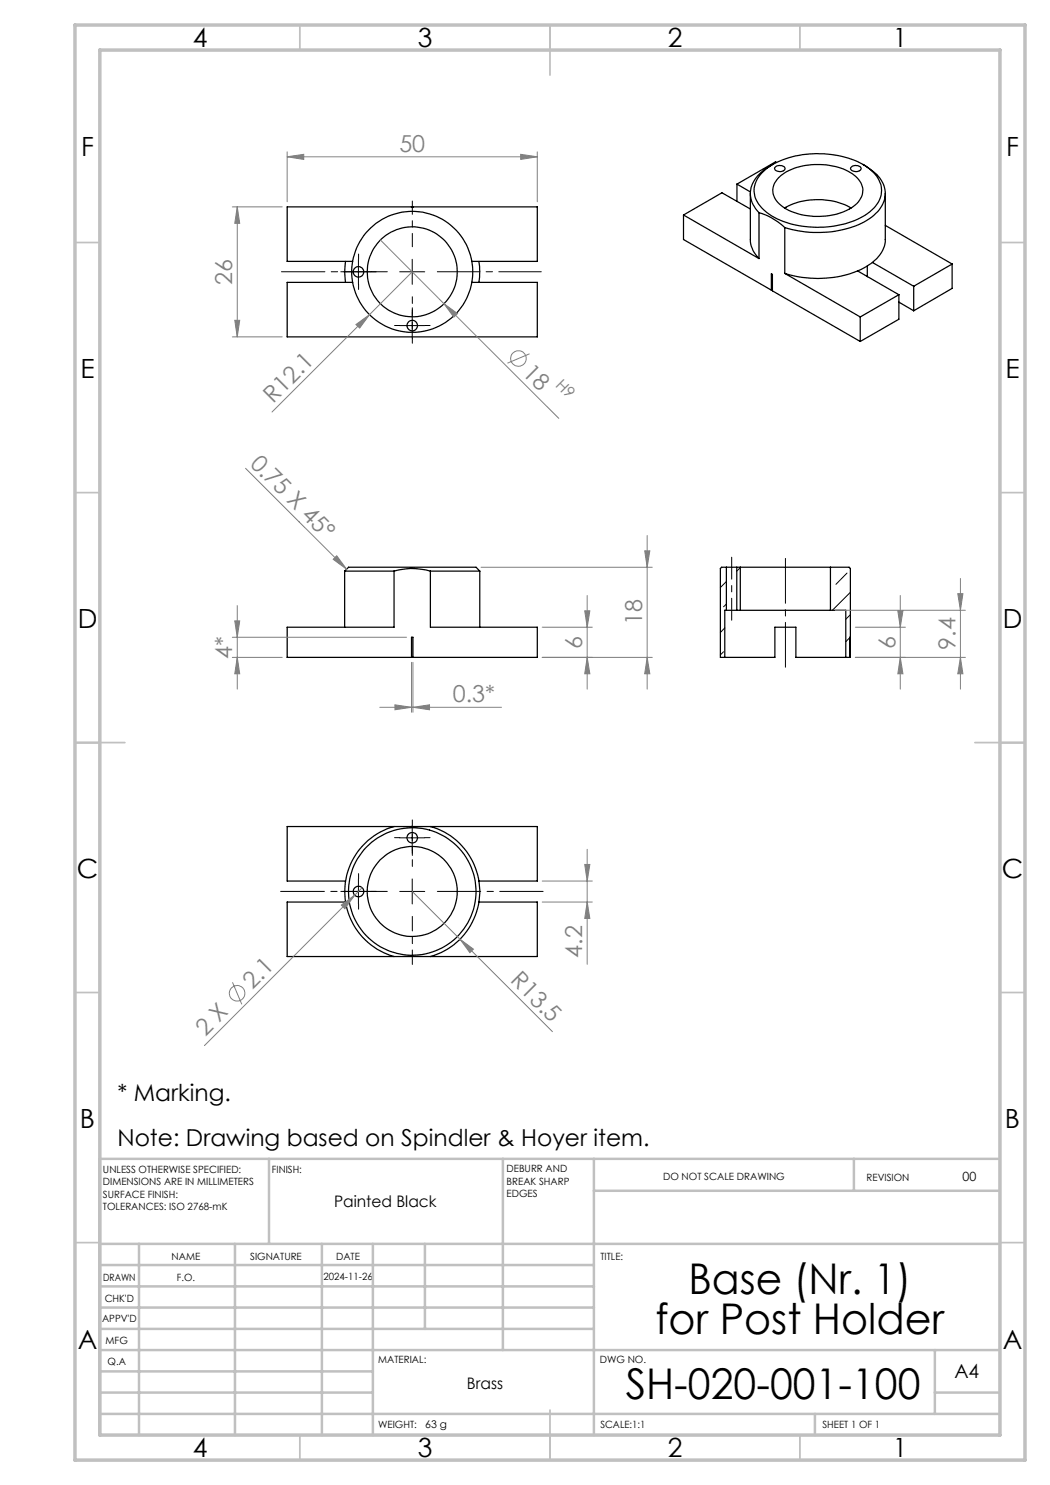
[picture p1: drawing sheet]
<svg xmlns="http://www.w3.org/2000/svg" width="210mm" height="297mm" viewBox="0 0 210 297" stroke-linecap="round" stroke-linejoin="round" font-family="sans-serif">
<g fill="none" stroke="#000" stroke-width=".25">
<path d="M147.4 36.8l2.7 1.6M147.4 36.8v3.4M150.1 38.7v9.2a5.6 5.6 0 0 0 1.7 3.8M152.3 34.7a14.7 14.7 0 0 1 9.6-3.9 18 18 0 0 1 12 3 5 5 0 0 1 .1 8.6 18.5 18.5 0 0 1-13.5 2.9 12.9 12.9 0 0 1-8.8-4.5 4.6 4.6 0 0 1 .6-6.1zM154.6 32.9a8.3 8.3 0 0 0-4.4 4.6 5.2 5.2 0 0 0 1.6 5M155.2 33.3a1.26 1.26 0 0 1 1.8 .4 1.18 1.18 0 0 1-1 .6 1.18 1.18 0 0 1-1.1-.6zM155.3 32.5l-.2-.1-7.7 4.4M155.6 35.7a11.5 11.5 0 0 1 9.1-2.8 9.5 9.5 0 0 1 7.3 3.4 3.5 3.5 0 0 1-1.3 4.9 13.6 13.6 0 0 1-14.2 .1 3.5 3.5 0 0 1-.9-5.6zM170.4 33.3a1.26 1.26 0 0 1 1.8 .4 1.18 1.18 0 0 1-1 .6 1.18 1.18 0 0 1-1.1-.6zM172.6 32.9a8 8 0 0 1 4.4 4.8 5.7 5.7 0 0 1-2.7 5.7 19.8 19.8 0 0 1-13.9 2.9l-3.4-.8M177.1 38.7v9.2a5.8 5.8 0 0 1-2.6 4.6M69.1 52.3a12.6 12.6 0 0 0 0 4.2"/>
<path d="M70.5 56.5a12.1 12.1 0 0 0 11.9 10 12.1 12.1 0 0 0 12-10M70.5 52.3a12.1 12.1 0 0 1 11.9-10 12.1 12.1 0 0 1 12 10M70.5 52.3a12.6 12.6 0 0 0 0 4.2M70.5 52.3h-13.1v-10.9h50.1v10.9h-13.1M70.5 56.5h-13.1v10.9h50.1v-10.9h-13.1M82.3 41.4v.1l.3-.1M94.4 52.3a12.6 12.6 0 0 1 0 4.2M95.8 52.3a12.6 12.6 0 0 1 0 4.2M136.7 43v4.9l17.6 10.1M136.7 43l15.1 8.7M150.1 41.8l-5.7-3.2-7.7 4.4M151.8 42.5a12.4 12.4 0 0 1 5.2 3"/>
<path d="M151.8 42.5v9.2M154.3 58v-3.2l.2 .1v3.3l17.5 10.1M154.3 54.8v3.2M154.3 58l.2 .1M154.3 58h.1M156.9 41.6a13.9 13.9 0 0 1 13.3 0M157 45.5v9.2M157 54.7l15 8.7M171.5 54.2a22.1 22.1 0 0 1-14.5 .5M171.5 54.2l8.3 4.7M173.5 53.2v2.1M174.5 52.5l-1.4 .9-1.6 .8"/>
<path d="M174.5 52.5l8.2 4.8M177.1 45.1l13.3 7.7M179.8 58.9l-7.8 4.5M179.8 58.9v4.9l-7.8 4.5M182.7 57.3v4.9M190.4 52.8v4.9l-7.7 4.5M190.4 52.8l-7.7 4.5M172 63.4v4.9M179.8 60.4l2.9 1.8M68.9 114.2h9.9M68.9 114.2l.8-.8h25.5l.8 .8M68.9 114.2v11.2"/>
<path d="M78.8 114.2a12.6 12.6 0 0 1 7.3 0M78.8 114.2v11.2h-21.4v6.1h50.1v-6.1h-21.4v-11.2M86.1 114.2h9.9M96 114.2v11.2M145.3 113.4h2.1M145.3 113.4h-1l-.2 .3v17.8h.9M145.3 113.4v8.7M147.4 113.4h.7M147.4 113.4v8.7M148.1 113.4h18M148.1 113.4v8.7M166.1 113.4h3.7l.3 .3v17.8h-.9"/>
<path d="M166.1 113.4v8.7M82.3 131.5v-4h.3v4M145 131.5h10v-6.1h4.2v6.1h10M145.3 122.1h2.1M145.3 122.1h-.3v9.4M147.4 122.1h.7M148.1 122.1h18M166.1 122.1h3.1v9.4M170.1 127.5h-.1v4M78.8 165.3a13.5 13.5 0 0 0-9.8 13 13.5 13.5 0 0 0 9.8 13M78.8 165.3h7.3M78.8 165.3h-21.4v10.9h11.7"/>
<path d="M86.1 165.3a13.5 13.5 0 0 1 9.9 13 13.5 13.5 0 0 1-9.9 13M86.1 165.3h21.4v10.9h-11.7M69.1 180.4h-11.7v10.9h21.4M78.8 191.3h7.3M95.8 180.4h11.7v10.9h-21.4"/>
<circle cx="71.7" cy="54.4" r="1.04"/>
<circle cx="82.5" cy="54.4" r="9"/>
<circle cx="82.4" cy="65.1" r="1.06"/>
<circle cx="71.7" cy="178.3" r="1.05"/>
<circle cx="82.4" cy="178.3" r="9"/>
<circle cx="82.5" cy="167.6" r="1.05"/>
<circle cx="82.5" cy="178.3" r="12.8"/>
</g>
<g fill="none" stroke="#000" stroke-width=".2">
<path d="M69.2 54.4h5M71.7 51.9v5M79.9 54.4h5M82.4 51.9v5M79.9 65.1h5M82.4 62.6v5M145.3 116.3l-1.2 1.2M148.1 113.5l-.7 .7M166.1 113.4v.1M169.4 114.6l-2.2 2.3M170.1 118.5l-3.6 3.6M144.7 130.3l-.6 .7"/>
<path d="M145 125.6l-.9 .9M145.3 120.8l-.6 .6M170 127.5l-.8 .8M170 127.5h.1M170.1 122.9l-.9 1M69.2 178.3h5M71.7 175.8v5M79.9 178.3h5M79.9 167.6h5M82.4 165.1v4.9M82.4 175.8v5"/>
</g>
<g fill="none" stroke="#808080" stroke-width=".2">
<path d="M57.4 31.4l3.3-.5v1zM57.4 30.4v10M57.4 31.4h50.1M104.1 30.9l3.4 .5-3.4 .5zM107.5 30.4v10M46.5 41.4h9.9M47.4 41.4l.5 3.3h-.9zM47.4 41.4v26M76.1 48l12.7 12.7M82.4 54.4l-28 28M46.5 67.4h9.9M47 64.1h.9l-.5 3.3z"/>
<path d="M71.2 64.9l2.7-2-2 2.7zM88.8 60.7l2.7 2-.7 .7zM88.8 60.7l23 23M105.9 70.8l-4.4 1.8M49.1 93.7l20.2 20.1M66.6 111.9l.7-.7 2 2.6zM96.2 113.4h34.3M117.4 119.1v18.7M128.9 110.2h1.1l-.6 3.2zM129.4 107.1v30.7M180.1 119.1v18.7M191.6 118.7h1l-.5 3.4z"/>
<path d="M192.1 115.7v22.1M46.5 131.5h9.9M46.5 127.5h34.8M47 124.2h.9l-.5 3.3zM47.4 131.5l.5 3.3h-.9zM47.4 121.1v16.7M82.3 132.5v9.9M82.6 132.5v9.9M108.4 131.5h22.1M108.4 125.4h10.1M116.9 122.2h1.1l-.6 3.2zM117.4 131.5l.6 3.3h-1.1z"/>
<path d="M129.4 131.5l.6 3.3h-1.1zM167.1 122.1h26M171.1 131.5h22M171.1 125.4h10M179.6 122.2h1l-.5 3.2zM180.1 131.5l.5 3.3h-1zM192.1 131.5l.5 3.3h-1zM76 141.5h24.3M79 141l3.3 .5-3.3 .5zM82.6 141.5l3.3-.5v1zM72.4 177.5l-31.5 31.6M82.4 178.3l28.1 28"/>
<path d="M108.4 176.2h10.1M116.9 172.9h1.1l-.6 3.3zM117.4 169.9v23M46.5 196.5l1.9 4.4M68.3 181l2.6-2-1.9 2.7zM92 187.9l2.7 1.9-.7 .7zM108.4 180.4h10.1M117.4 180.4l.6 3.3h-1.1z"/>
<circle cx="103.7" cy="71.7" r="1.56"/>
<circle cx="47.4" cy="198.7" r="1.57"/>
</g>
<path d="M146.3 111.4v12.6" fill="none" stroke="#000" stroke-width=".2" stroke-dasharray="15.2 1.3 1.3 1.3" stroke-dashoffset="10.8"/>
<path d="M157.1 133.4v-21.7" fill="none" stroke="#000" stroke-width=".2" stroke-dasharray="15.2 1.3 1.3 1.3" stroke-dashoffset="6.3"/>
<path d="M82.5 59.4v6.5M82.5 173.3v-6.5" fill="none" stroke="#000" stroke-width=".2" stroke-dasharray="15.2 1.3 1.3 1.3" stroke-dashoffset="13.9"/>
<path d="M77.5 178.3h-21.4" fill="none" stroke="#000" stroke-width=".2" stroke-dasharray="15.2 1.3 1.3 1.3" stroke-dashoffset="6.5"/>
<path d="M82.5 183.3v9.6" fill="none" stroke="#000" stroke-width=".2" stroke-dasharray="15.2 1.3 1.3 1.3" stroke-dashoffset="12.3"/>
<path d="M77.5 54.4h-21.2M87.5 178.3h21.1" fill="none" stroke="#000" stroke-width=".2" stroke-dasharray="15.2 1.3 1.3 1.3" stroke-dashoffset="6.6"/>
<g fill="none" stroke="#000" stroke-width=".2" stroke-dasharray="15.2 1.3 1.3 1.3">
<path d="M69.2 54.4h-1M71.7 51.9v-1.1M71.7 56.9v1M74.2 54.4h1.1M80 65.1h-1.1M82.5 62.6v-1M82.5 67.6v1.1M85 65.1h1M69.2 178.3h-1M71.7 175.8v-1.1M74.2 178.3h1.1M80 167.5h-1.1"/>
<path d="M82.5 165v-1M82.5 170v1.1M85 167.5h1M71.7 180.8v1"/>
</g>
<path d="M82.5 49.4v-9.2" fill="none" stroke="#000" stroke-width=".2" stroke-dasharray="15.2 1.3 1.3 1.3" stroke-dashoffset="12.6"/>
<path d="M87.5 54.4h20.8" fill="none" stroke="#000" stroke-width=".2" stroke-dasharray="15.2 1.3 1.3 1.3" stroke-dashoffset="6.7"/>
<g fill="none" stroke="#c0c0c0" stroke-width=".35">
<path d="M60 5v5M110 5v10M160 5v5M15 48.5h5M200 48.5h5M15 98.5h5M200 98.5h5M15 148.5h10M195 148.5h10M15 198.5h5M200 198.5h5M15 248.5h5"/>
<path d="M200 248.5h5M60 287v5M110 282v10M160 287v5"/>
</g>
<g fill="none" stroke="#c0c0c0" stroke-width=".5">
<path d="M53.8 231.8v17M100.6 231.8v38.2M118.8 231.8v55.2M118.8 238.2h81.2M170.8 231.8v6.4M200 231.8h-180v55.2M20 248.8h180M20 257.3h98.8M20 253h98.8M27.8 248.8v38.2M47 248.8v38.2M64.4 248.8v38.2"/>
<path d="M74.6 248.8v38.2M85 248.8v17M20 265.8h98.8M20 261.5h98.8M20 278.5h54.6M20 274.3h54.6M20 270h180M187 278.5h13M187 270v12.8M20 282.8h180M163 282.8v4.2"/>
</g>
<path d="M15 5h190v287h-190zM20 10h180v277h-180z" fill="none" stroke="#c0c0c0" stroke-width=".7"/>
<g fill="#808080">
<path d="M66.6 111.9l.7-.7 2 2.6z"/>
<path d="M68.3 181l2.6-2-1.9 2.7z"/>
<path d="M71.2 64.9l2.7-2-2 2.7z"/>
<path d="M82.6 141.5l3.3-.5v1zM79 141l3.3 .5-3.3 .5z"/>
<path d="M57.4 31.4l3.3-.5v1zM104.1 30.9l3.4 .5-3.4 .5z"/>
<path d="M180.1 131.5l.5 3.3h-1zM179.6 122.2h1l-.5 3.2z"/>
<path d="M116.9 122.2h1.1l-.6 3.2zM117.4 131.5l.6 3.3h-1.1zM128.9 110.2h1.1l-.6 3.2zM129.4 131.5l.6 3.3h-1.1zM47 124.2h.9l-.5 3.3zM47.4 131.5l.5 3.3h-.9zM47.4 41.4l.5 3.3h-.9zM47 64.1h.9l-.5 3.3zM116.9 172.9h1.1l-.6 3.3zM117.4 180.4l.6 3.3h-1.1z"/>
<path d="M191.6 118.7h1l-.5 3.4zM192.1 131.5l.5 3.3h-1z"/>
<path d="M88.8 60.7l2 2.7 .7-.7zM92 187.9l2 2.6 .7-.7z"/>
</g>
<g font-size="8.5">
<text x="137.7" y="258.8">Base (Nr. 1)</text>
<text x="131.1" y="266.9">for Post Holder</text>
<text x="125.1" y="279.7">SH-020-001-100</text>
</g>
<g font-size="5.3">
<text x="38.5" y="9.5">4</text>
<text x="83.5" y="9.5">3</text>
<text x="133.6" y="9.5">2</text>
<text x="178.6" y="9.5">1</text>
<text x="16.2" y="31.3">F</text>
<text x="201.2" y="31.3">F</text>
<text x="16.1" y="75.5">E</text>
<text x="201.1" y="75.5">E</text>
<text x="15.5" y="125.5">D</text>
<text x="200.5" y="125.5">D</text>
<text x="15.4" y="175.5">C</text>
<text x="200.4" y="175.5">C</text>
<text x="16" y="225.5">B</text>
<text x="201" y="225.5">B</text>
<text x="15.5" y="269.8">A</text>
<text x="200.5" y="269.8">A</text>
<text x="38.5" y="291.5">4</text>
<text x="83.5" y="291.5">3</text>
<text x="133.6" y="291.5">2</text>
<text x="178.6" y="291.5">1</text>
</g>
<g font-size="4.7" fill="#808080">
<text x="79.9" y="30.3">50</text>
<text x="46.5" y="56.9" transform="rotate(-90 46.5 56.9)">26</text>
<text x="104.3" y="74.7" transform="rotate(45 104.3 74.7)">18</text>
<text x="54.6" y="80.8" transform="rotate(-45 54.6 80.8)">R12.1</text>
<text x="49.8" y="92.9" transform="rotate(45 49.8 92.9)">0.75 X 45°</text>
<text x="128.5" y="125" transform="rotate(-90 128.5 125)">18</text>
<text x="46.5" y="131.7" transform="rotate(-90 46.5 131.7)">4*</text>
<text x="116.5" y="129.7" transform="rotate(-90 116.5 129.7)">6</text>
<text x="179.1" y="129.7" transform="rotate(-90 179.1 129.7)">6</text>
<text x="191.1" y="130" transform="rotate(-90 191.1 130)">9.4</text>
<text x="90.6" y="140.4">0.3*</text>
<text x="116.5" y="191.5" transform="rotate(-90 116.5 191.5)">4.2</text>
<text x="101.9" y="196.3" transform="rotate(45 101.9 196.3)">R13.5</text>
<text x="50.5" y="198" transform="rotate(-45 50.5 198)">2.1</text>
<text x="41.1" y="207.4" transform="rotate(-45 41.1 207.4)">2 X</text>
</g>
<g font-size="4.7">
<text x="23.5" y="220.1">* Marking.</text>
<text x="23.5" y="229.2">Note: Drawing based on Spindler &amp; Hoyer item.</text>
</g>
<text font-size="3.9" x="190.9" y="275.5">A4</text>
<g font-size="3.2">
<text x="66.8" y="241.4">Painted Black</text>
<text x="93.4" y="277.9">Brass</text>
</g>
<text font-size="3.1" fill="#808080" x="111" y="77.2" transform="rotate(45 111 77.2)">H9</text>
<text font-size="2.5" x="192.5" y="236.1">00</text>
<text font-size="2.1" x="85" y="285.6">63 g</text>
<g font-size="2">
<text x="20.6" y="234.6">UNLESS OTHERWISE SPECIFIED:</text>
<text x="20.6" y="237.1">DIMENSIONS ARE IN MILLIMETERS</text>
<text x="20.6" y="239.6">SURFACE FINISH:</text>
<text x="54.4" y="234.6">FINISH:</text>
<text x="101.3" y="234.5">DEBURR AND</text>
<text x="101.3" y="237">BREAK SHARP</text>
<text x="101.3" y="239.5">EDGES</text>
<text x="132.6" y="236">DO NOT SCALE DRAWING</text>
<text x="173.3" y="236.2">REVISION</text>
<text x="20.6" y="242.1">TOLERANCES: ISO 2768-mK</text>
<text x="34.3" y="252">NAME</text>
<text x="50" y="251.9">SIGNATURE</text>
<text x="67.2" y="251.9">DATE</text>
<text x="120.1" y="251.9">TITLE:</text>
<text x="20.6" y="256.1">DRAWN</text>
<text x="35.3" y="256.1">F.O.</text>
<text x="64.7" y="255.9">2024-11-26</text>
<text x="20.9" y="260.3">CHK'D</text>
<text x="20.4" y="264.4">APPV'D</text>
<text x="21.1" y="268.8">MFG</text>
<text x="21.5" y="273">Q.A</text>
<text x="75.6" y="272.5">MATERIAL:</text>
<text x="120" y="272.5">DWG NO.</text>
<text x="75.6" y="285.5">WEIGHT:</text>
<text x="120.1" y="285.6">SCALE:1:1</text>
<text x="164.5" y="285.6">SHEET 1 OF 1</text>
</g>
</svg>
